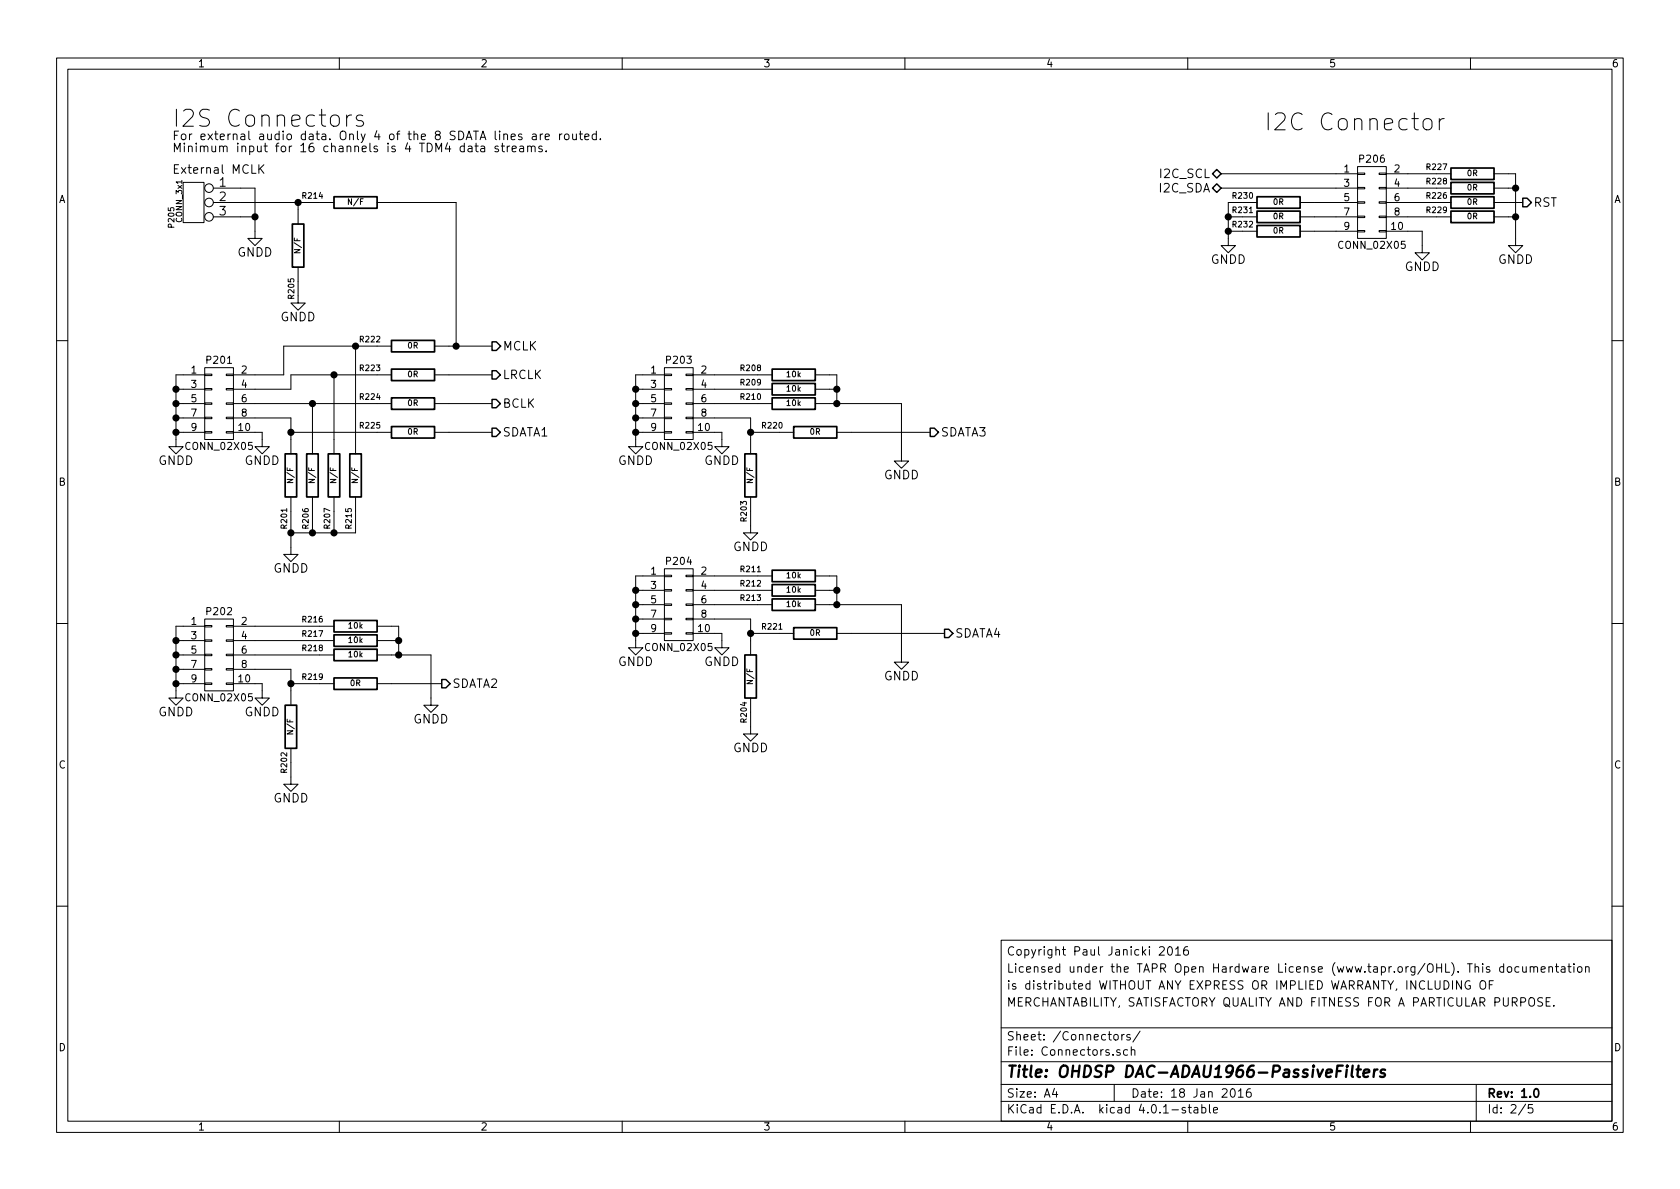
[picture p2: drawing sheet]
EESchema Schematic File Version 2
LIBS:power
LIBS:MyKiCadLibs-Lib
LIBS:DAC-ADAU1966-PassiveFilters-cache
EELAYER 25 0
EELAYER END
$Descr A4 11693 8268
encoding utf-8
Sheet 2 5
Title "OHDSP DAC-ADAU1966-PassiveFilters"
Date "18 Jan 2016"
Rev "1.0"
Comp ""
Comment1 "MERCHANTABILITY, SATISFACTORY QUALITY AND FITNESS FOR A PARTICULAR PURPOSE."
Comment2 "is distributed WITHOUT ANY EXPRESS OR IMPLIED WARRANTY, INCLUDING OF "
Comment3 "Licensed under the TAPR Open Hardware License (www.tapr.org/OHL). This documentation"
Comment4 "Copyright Paul Janicki 2016"
$EndDescr
Text HLabel 8500 1200 0    60   BiDi ~ 0
I2C_SCL
Text HLabel 8500 1300 0    60   BiDi ~ 0
I2C_SDA
$Comp
L R R201
U 1 1
P 2025 3300
F 0 "R201" V 2075 3600 40  0000 C CNN
F 1 "N/F" V 2032 3301 40  0000 C CNN
F 2 "MyKiCadLibs-Footprints:SMD-0805" V 1955 3300 30  0001 C CNN
F 3 "~" H 2025 3300 30  0000 C CNN
	1    2025 3300
	-1   0    0    1   
$EndComp
$Comp
L R R206
U 1 1
P 2175 3300
F 0 "R206" V 2225 3600 40  0000 C CNN
F 1 "N/F" V 2182 3301 40  0000 C CNN
F 2 "MyKiCadLibs-Footprints:SMD-0805" V 2105 3300 30  0001 C CNN
F 3 "~" H 2175 3300 30  0000 C CNN
	1    2175 3300
	-1   0    0    1   
$EndComp
$Comp
L R R207
U 1 1
P 2325 3300
F 0 "R207" V 2375 3600 40  0000 C CNN
F 1 "N/F" V 2332 3301 40  0000 C CNN
F 2 "MyKiCadLibs-Footprints:SMD-0805" V 2255 3300 30  0001 C CNN
F 3 "~" H 2325 3300 30  0000 C CNN
	1    2325 3300
	-1   0    0    1   
$EndComp
$Comp
L R R223
U 1 1
P 2875 2600
F 0 "R223" V 2925 2900 40  0000 C CNN
F 1 "0R" V 2882 2601 40  0000 C CNN
F 2 "MyKiCadLibs-Footprints:SMD-0805" V 2805 2600 30  0001 C CNN
F 3 "~" H 2875 2600 30  0000 C CNN
	1    2875 2600
	0    -1   -1   0   
$EndComp
$Comp
L R R224
U 1 1
P 2875 2800
F 0 "R224" V 2925 3100 40  0000 C CNN
F 1 "0R" V 2882 2801 40  0000 C CNN
F 2 "MyKiCadLibs-Footprints:SMD-0805" V 2805 2800 30  0001 C CNN
F 3 "~" H 2875 2800 30  0000 C CNN
	1    2875 2800
	0    -1   -1   0   
$EndComp
$Comp
L R R225
U 1 1
P 2875 3000
F 0 "R225" V 2925 3300 40  0000 C CNN
F 1 "0R" V 2882 3001 40  0000 C CNN
F 2 "MyKiCadLibs-Footprints:SMD-0805" V 2805 3000 30  0001 C CNN
F 3 "~" H 2875 3000 30  0000 C CNN
	1    2875 3000
	0    -1   -1   0   
$EndComp
$Comp
L GNDD #PWR02
U 1 1
P 2025 3800
F 0 "#PWR02" H 2025 3550 60  0001 C CNN
F 1 "GNDD" H 2025 3650 60  0000 C CNN
F 2 "" H 2025 3800 60  0000 C CNN
F 3 "" H 2025 3800 60  0000 C CNN
	1    2025 3800
	1    0    0    -1  
$EndComp
$Comp
L CONN_02X05 P201
U 1 1
P 1525 2800
F 0 "P201" H 1525 3100 50  0000 C CNN
F 1 "CONN_02X05" H 1525 2500 50  0000 C CNN
F 2 "MyKiCadLibs-Footprints:CONN_DIL_2X5_BOX" H 1525 1600 60  0001 C CNN
F 3 "" H 1525 1600 60  0000 C CNN
	1    1525 2800
	1    0    0    -1  
$EndComp
$Comp
L GNDD #PWR03
U 1 1
P 1825 3050
F 0 "#PWR03" H 1825 2800 60  0001 C CNN
F 1 "GNDD" H 1825 2900 60  0000 C CNN
F 2 "" H 1825 3050 60  0000 C CNN
F 3 "" H 1825 3050 60  0000 C CNN
	1    1825 3050
	-1   0    0    -1  
$EndComp
Text Notes 11850 10525 0    59   ~ 0
Copyright Paul Janicki 2015\nLicensed under the TAPR Open Hardware License (www.tapr.org/OHL).\nThis documentation is distributed\nWITHOUT ANY EXPRESS OR IMPLIED WARRANTY, INCLUDING OF\nMERCHANTABILITY, SATISFACTORY QUALITY AND FITNESS FOR A\nPARTICULAR PURPOSE.\n
$Comp
L GNDD #PWR04
U 1 1
P 1225 3050
F 0 "#PWR04" H 1225 2800 60  0001 C CNN
F 1 "GNDD" H 1225 2900 60  0000 C CNN
F 2 "" H 1225 3050 60  0000 C CNN
F 3 "" H 1225 3050 60  0000 C CNN
	1    1225 3050
	-1   0    0    -1  
$EndComp
$Comp
L R R226
U 1 1
P 10250 1400
F 0 "R226" V 10300 1650 40  0000 C CNN
F 1 "0R" V 10257 1401 40  0000 C CNN
F 2 "MyKiCadLibs-Footprints:SMD-0805" V 10180 1400 30  0001 C CNN
F 3 "~" H 10250 1400 30  0000 C CNN
	1    10250 1400
	0    -1   -1   0   
$EndComp
Text HLabel 10600 1400 2    60   Output ~ 0
RST
$Comp
L R R222
U 1 1
P 2875 2400
F 0 "R222" V 2925 2700 40  0000 C CNN
F 1 "0R" V 2882 2401 40  0000 C CNN
F 2 "MyKiCadLibs-Footprints:SMD-0805" V 2805 2400 30  0001 C CNN
F 3 "~" H 2875 2400 30  0000 C CNN
	1    2875 2400
	0    -1   -1   0   
$EndComp
Text HLabel 3425 2400 2    60   Output ~ 0
MCLK
$Comp
L GNDD #PWR05
U 1 1
P 9900 1700
F 0 "#PWR05" H 9900 1450 60  0001 C CNN
F 1 "GNDD" H 9900 1550 60  0000 C CNN
F 2 "" H 9900 1700 60  0000 C CNN
F 3 "" H 9900 1700 60  0000 C CNN
	1    9900 1700
	1    0    0    -1  
$EndComp
Text Notes 8800 900  0    118  ~ 0
I2C Connector
$Comp
L R R202
U 1 1
P 2025 5050
F 0 "R202" V 2075 5300 40  0000 C CNN
F 1 "N/F" V 2032 5051 40  0000 C CNN
F 2 "MyKiCadLibs-Footprints:SMD-0805" V 1955 5050 30  0001 C CNN
F 3 "~" H 2025 5050 30  0000 C CNN
	1    2025 5050
	-1   0    0    1   
$EndComp
$Comp
L R R219
U 1 1
P 2475 4750
F 0 "R219" V 2525 5050 40  0000 C CNN
F 1 "0R" V 2482 4751 40  0000 C CNN
F 2 "MyKiCadLibs-Footprints:SMD-0805" V 2405 4750 30  0001 C CNN
F 3 "~" H 2475 4750 30  0000 C CNN
	1    2475 4750
	0    -1   -1   0   
$EndComp
$Comp
L GNDD #PWR06
U 1 1
P 2025 5400
F 0 "#PWR06" H 2025 5150 60  0001 C CNN
F 1 "GNDD" H 2025 5250 60  0000 C CNN
F 2 "" H 2025 5400 60  0000 C CNN
F 3 "" H 2025 5400 60  0000 C CNN
	1    2025 5400
	1    0    0    -1  
$EndComp
$Comp
L CONN_02X05 P202
U 1 1
P 1525 4550
F 0 "P202" H 1525 4850 50  0000 C CNN
F 1 "CONN_02X05" H 1525 4250 50  0000 C CNN
F 2 "MyKiCadLibs-Footprints:CONN_DIL_2X5_BOX" H 1525 3350 60  0001 C CNN
F 3 "" H 1525 3350 60  0000 C CNN
	1    1525 4550
	1    0    0    -1  
$EndComp
$Comp
L GNDD #PWR07
U 1 1
P 1825 4800
F 0 "#PWR07" H 1825 4550 60  0001 C CNN
F 1 "GNDD" H 1825 4650 60  0000 C CNN
F 2 "" H 1825 4800 60  0000 C CNN
F 3 "" H 1825 4800 60  0000 C CNN
	1    1825 4800
	-1   0    0    -1  
$EndComp
$Comp
L GNDD #PWR08
U 1 1
P 1225 4800
F 0 "#PWR08" H 1225 4550 60  0001 C CNN
F 1 "GNDD" H 1225 4650 60  0000 C CNN
F 2 "" H 1225 4800 60  0000 C CNN
F 3 "" H 1225 4800 60  0000 C CNN
	1    1225 4800
	-1   0    0    -1  
$EndComp
$Comp
L R R203
U 1 1
P 5225 3300
F 0 "R203" V 5275 3550 40  0000 C CNN
F 1 "N/F" V 5232 3301 40  0000 C CNN
F 2 "MyKiCadLibs-Footprints:SMD-0805" V 5155 3300 30  0001 C CNN
F 3 "~" H 5225 3300 30  0000 C CNN
	1    5225 3300
	-1   0    0    1   
$EndComp
$Comp
L R R220
U 1 1
P 5675 3000
F 0 "R220" V 5725 3300 40  0000 C CNN
F 1 "0R" V 5682 3001 40  0000 C CNN
F 2 "MyKiCadLibs-Footprints:SMD-0805" V 5605 3000 30  0001 C CNN
F 3 "~" H 5675 3000 30  0000 C CNN
	1    5675 3000
	0    -1   -1   0   
$EndComp
$Comp
L GNDD #PWR09
U 1 1
P 5225 3650
F 0 "#PWR09" H 5225 3400 60  0001 C CNN
F 1 "GNDD" H 5225 3500 60  0000 C CNN
F 2 "" H 5225 3650 60  0000 C CNN
F 3 "" H 5225 3650 60  0000 C CNN
	1    5225 3650
	1    0    0    -1  
$EndComp
$Comp
L CONN_02X05 P203
U 1 1
P 4725 2800
F 0 "P203" H 4725 3100 50  0000 C CNN
F 1 "CONN_02X05" H 4725 2500 50  0000 C CNN
F 2 "MyKiCadLibs-Footprints:CONN_DIL_2X5_BOX" H 4725 1600 60  0001 C CNN
F 3 "" H 4725 1600 60  0000 C CNN
	1    4725 2800
	1    0    0    -1  
$EndComp
$Comp
L GNDD #PWR010
U 1 1
P 5025 3050
F 0 "#PWR010" H 5025 2800 60  0001 C CNN
F 1 "GNDD" H 5025 2900 60  0000 C CNN
F 2 "" H 5025 3050 60  0000 C CNN
F 3 "" H 5025 3050 60  0000 C CNN
	1    5025 3050
	-1   0    0    -1  
$EndComp
$Comp
L GNDD #PWR011
U 1 1
P 4425 3050
F 0 "#PWR011" H 4425 2800 60  0001 C CNN
F 1 "GNDD" H 4425 2900 60  0000 C CNN
F 2 "" H 4425 3050 60  0000 C CNN
F 3 "" H 4425 3050 60  0000 C CNN
	1    4425 3050
	-1   0    0    -1  
$EndComp
$Comp
L R R204
U 1 1
P 5225 4700
F 0 "R204" V 5275 4950 40  0000 C CNN
F 1 "N/F" V 5232 4701 40  0000 C CNN
F 2 "MyKiCadLibs-Footprints:SMD-0805" V 5155 4700 30  0001 C CNN
F 3 "~" H 5225 4700 30  0000 C CNN
	1    5225 4700
	-1   0    0    1   
$EndComp
$Comp
L R R221
U 1 1
P 5675 4400
F 0 "R221" V 5725 4700 40  0000 C CNN
F 1 "0R" V 5682 4401 40  0000 C CNN
F 2 "MyKiCadLibs-Footprints:SMD-0805" V 5605 4400 30  0001 C CNN
F 3 "~" H 5675 4400 30  0000 C CNN
	1    5675 4400
	0    -1   -1   0   
$EndComp
$Comp
L GNDD #PWR012
U 1 1
P 5225 5050
F 0 "#PWR012" H 5225 4800 60  0001 C CNN
F 1 "GNDD" H 5225 4900 60  0000 C CNN
F 2 "" H 5225 5050 60  0000 C CNN
F 3 "" H 5225 5050 60  0000 C CNN
	1    5225 5050
	1    0    0    -1  
$EndComp
$Comp
L CONN_02X05 P204
U 1 1
P 4725 4200
F 0 "P204" H 4725 4500 50  0000 C CNN
F 1 "CONN_02X05" H 4725 3900 50  0000 C CNN
F 2 "MyKiCadLibs-Footprints:CONN_DIL_2X5_BOX" H 4725 3000 60  0001 C CNN
F 3 "" H 4725 3000 60  0000 C CNN
	1    4725 4200
	1    0    0    -1  
$EndComp
$Comp
L GNDD #PWR013
U 1 1
P 5025 4450
F 0 "#PWR013" H 5025 4200 60  0001 C CNN
F 1 "GNDD" H 5025 4300 60  0000 C CNN
F 2 "" H 5025 4450 60  0000 C CNN
F 3 "" H 5025 4450 60  0000 C CNN
	1    5025 4450
	-1   0    0    -1  
$EndComp
$Comp
L GNDD #PWR014
U 1 1
P 4425 4450
F 0 "#PWR014" H 4425 4200 60  0001 C CNN
F 1 "GNDD" H 4425 4300 60  0000 C CNN
F 2 "" H 4425 4450 60  0000 C CNN
F 3 "" H 4425 4450 60  0000 C CNN
	1    4425 4450
	-1   0    0    -1  
$EndComp
Text HLabel 3425 2600 2    59   Output ~ 0
LRCLK
Text HLabel 3425 2800 2    59   Output ~ 0
BCLK
Text HLabel 3425 3000 2    59   Output ~ 0
SDATA1
Text HLabel 3075 4750 2    59   Output ~ 0
SDATA2
Text HLabel 6475 3000 2    59   Output ~ 0
SDATA3
Text HLabel 6575 4400 2    59   Output ~ 0
SDATA4
$Comp
L CONN_02X05 P206
U 1 1
P 9550 1400
F 0 "P206" H 9550 1700 50  0000 C CNN
F 1 "CONN_02X05" H 9550 1100 50  0000 C CNN
F 2 "MyKiCadLibs-Footprints:CONN_DIL_2X5_BOX" H 9550 200 60  0001 C CNN
F 3 "" H 9550 200 60  0000 C CNN
	1    9550 1400
	1    0    0    -1  
$EndComp
$Comp
L GNDD #PWR015
U 1 1
P 10550 1650
F 0 "#PWR015" H 10550 1400 60  0001 C CNN
F 1 "GNDD" H 10550 1500 60  0000 C CNN
F 2 "" H 10550 1650 60  0000 C CNN
F 3 "" H 10550 1650 60  0000 C CNN
	1    10550 1650
	1    0    0    -1  
$EndComp
$Comp
L R R218
U 1 1
P 2475 4550
F 0 "R218" V 2525 4850 40  0000 C CNN
F 1 "10k" V 2482 4551 40  0000 C CNN
F 2 "MyKiCadLibs-Footprints:SMD-0805" V 2405 4550 30  0001 C CNN
F 3 "~" H 2475 4550 30  0000 C CNN
	1    2475 4550
	0    -1   -1   0   
$EndComp
$Comp
L R R217
U 1 1
P 2475 4450
F 0 "R217" V 2525 4750 40  0000 C CNN
F 1 "10k" V 2482 4451 40  0000 C CNN
F 2 "MyKiCadLibs-Footprints:SMD-0805" V 2405 4450 30  0001 C CNN
F 3 "~" H 2475 4450 30  0000 C CNN
	1    2475 4450
	0    -1   -1   0   
$EndComp
$Comp
L R R216
U 1 1
P 2475 4350
F 0 "R216" V 2525 4650 40  0000 C CNN
F 1 "10k" V 2482 4351 40  0000 C CNN
F 2 "MyKiCadLibs-Footprints:SMD-0805" V 2405 4350 30  0001 C CNN
F 3 "~" H 2475 4350 30  0000 C CNN
	1    2475 4350
	0    -1   -1   0   
$EndComp
$Comp
L GNDD #PWR016
U 1 1
P 3000 4850
F 0 "#PWR016" H 3000 4600 60  0001 C CNN
F 1 "GNDD" H 3000 4700 60  0000 C CNN
F 2 "" H 3000 4850 60  0000 C CNN
F 3 "" H 3000 4850 60  0000 C CNN
	1    3000 4850
	-1   0    0    -1  
$EndComp
$Comp
L R R215
U 1 1
P 2475 3300
F 0 "R215" V 2525 3600 40  0000 C CNN
F 1 "N/F" V 2482 3301 40  0000 C CNN
F 2 "MyKiCadLibs-Footprints:SMD-0805" V 2405 3300 30  0001 C CNN
F 3 "~" H 2475 3300 30  0000 C CNN
	1    2475 3300
	-1   0    0    1   
$EndComp
Wire Wire Line
	2325 2600 2325 3050
Wire Wire Line
	1775 2600 1975 2600
Wire Wire Line
	1825 3000 1775 3000
Wire Wire Line
	2025 3000 2625 3000
Wire Wire Line
	2025 2900 2025 3050
Wire Wire Line
	1775 2900 2025 2900
Wire Wire Line
	1775 2800 2625 2800
Wire Wire Line
	2025 2600 2625 2600
Wire Wire Line
	2025 2700 2025 2600
Wire Wire Line
	1775 2700 2025 2700
Wire Wire Line
	3125 2600 3425 2600
Wire Wire Line
	3125 2800 3425 2800
Wire Wire Line
	2175 3050 2175 2800
Wire Wire Line
	3125 3000 3425 3000
Wire Wire Line
	2025 3550 2025 3800
Connection ~ 2175 3700
Wire Wire Line
	2325 3700 2325 3550
Connection ~ 2025 3700
Wire Wire Line
	2025 3700 2475 3700
Wire Wire Line
	2175 3550 2175 3700
Wire Wire Line
	8500 1300 9300 1300
Wire Wire Line
	1225 2600 1225 3050
Wire Wire Line
	1225 3000 1275 3000
Wire Wire Line
	1225 2900 1275 2900
Connection ~ 1225 3000
Wire Wire Line
	1225 2800 1275 2800
Connection ~ 1225 2900
Wire Wire Line
	1225 2700 1275 2700
Connection ~ 1225 2800
Wire Wire Line
	1225 2600 1275 2600
Connection ~ 1225 2700
Wire Wire Line
	10600 1400 10500 1400
Wire Wire Line
	1975 2600 1975 2400
Wire Wire Line
	1975 2400 2625 2400
Wire Wire Line
	1825 3000 1825 3050
Wire Wire Line
	3125 2400 3425 2400
Wire Wire Line
	9900 1600 9900 1700
Wire Wire Line
	9800 1600 9900 1600
Wire Wire Line
	10000 1400 9800 1400
Wire Wire Line
	1825 4750 1775 4750
Wire Wire Line
	2025 4750 2225 4750
Wire Wire Line
	2025 4650 2025 4800
Wire Wire Line
	1775 4650 2025 4650
Wire Wire Line
	2725 4750 3075 4750
Wire Wire Line
	2025 5300 2025 5400
Wire Wire Line
	1225 4350 1225 4800
Wire Wire Line
	1225 4750 1275 4750
Wire Wire Line
	1225 4650 1275 4650
Connection ~ 1225 4750
Wire Wire Line
	1225 4550 1275 4550
Connection ~ 1225 4650
Wire Wire Line
	1225 4450 1275 4450
Connection ~ 1225 4550
Wire Wire Line
	1225 4350 1275 4350
Connection ~ 1225 4450
Wire Wire Line
	1825 4750 1825 4800
Wire Wire Line
	5025 3000 4975 3000
Wire Wire Line
	5225 3000 5425 3000
Wire Wire Line
	5225 2900 5225 3050
Wire Wire Line
	4975 2900 5225 2900
Wire Wire Line
	5925 3000 6475 3000
Wire Wire Line
	5225 3550 5225 3650
Wire Wire Line
	4425 2600 4425 3050
Wire Wire Line
	4425 3000 4475 3000
Wire Wire Line
	4425 2900 4475 2900
Connection ~ 4425 3000
Wire Wire Line
	4425 2800 4475 2800
Connection ~ 4425 2900
Wire Wire Line
	4425 2700 4475 2700
Connection ~ 4425 2800
Wire Wire Line
	4425 2600 4475 2600
Connection ~ 4425 2700
Wire Wire Line
	5025 3000 5025 3050
Wire Wire Line
	5025 4400 4975 4400
Wire Wire Line
	5225 4400 5425 4400
Wire Wire Line
	5225 4300 5225 4450
Wire Wire Line
	4975 4300 5225 4300
Wire Wire Line
	5925 4400 6575 4400
Wire Wire Line
	5225 4950 5225 5050
Wire Wire Line
	4425 4000 4425 4450
Wire Wire Line
	4425 4400 4475 4400
Wire Wire Line
	4425 4300 4475 4300
Connection ~ 4425 4400
Wire Wire Line
	4425 4200 4475 4200
Connection ~ 4425 4300
Wire Wire Line
	4425 4100 4475 4100
Connection ~ 4425 4200
Wire Wire Line
	4425 4000 4475 4000
Connection ~ 4425 4100
Wire Wire Line
	5025 4400 5025 4450
Wire Wire Line
	1775 4450 2225 4450
Wire Wire Line
	1775 4350 2225 4350
Wire Wire Line
	2225 4550 1775 4550
Wire Wire Line
	3000 4550 3000 4850
Wire Wire Line
	2725 4550 3000 4550
Wire Wire Line
	2725 4450 2775 4450
Wire Wire Line
	2775 4350 2775 4550
Connection ~ 2775 4550
Wire Wire Line
	2725 4350 2775 4350
Connection ~ 2775 4450
Wire Wire Line
	2475 3700 2475 3550
Connection ~ 2325 3700
Wire Wire Line
	2475 3050 2475 2400
$Comp
L R R210
U 1 1
P 5525 2800
F 0 "R210" V 5575 3100 40  0000 C CNN
F 1 "10k" V 5532 2801 40  0000 C CNN
F 2 "MyKiCadLibs-Footprints:SMD-0805" V 5455 2800 30  0001 C CNN
F 3 "~" H 5525 2800 30  0000 C CNN
	1    5525 2800
	0    -1   -1   0   
$EndComp
$Comp
L R R209
U 1 1
P 5525 2700
F 0 "R209" V 5575 3000 40  0000 C CNN
F 1 "10k" V 5532 2701 40  0000 C CNN
F 2 "MyKiCadLibs-Footprints:SMD-0805" V 5455 2700 30  0001 C CNN
F 3 "~" H 5525 2700 30  0000 C CNN
	1    5525 2700
	0    -1   -1   0   
$EndComp
$Comp
L R R208
U 1 1
P 5525 2600
F 0 "R208" V 5575 2900 40  0000 C CNN
F 1 "10k" V 5532 2601 40  0000 C CNN
F 2 "MyKiCadLibs-Footprints:SMD-0805" V 5455 2600 30  0001 C CNN
F 3 "~" H 5525 2600 30  0000 C CNN
	1    5525 2600
	0    -1   -1   0   
$EndComp
$Comp
L GNDD #PWR017
U 1 1
P 6275 3150
F 0 "#PWR017" H 6275 2900 60  0001 C CNN
F 1 "GNDD" H 6275 3000 60  0000 C CNN
F 2 "" H 6275 3150 60  0000 C CNN
F 3 "" H 6275 3150 60  0000 C CNN
	1    6275 3150
	1    0    0    -1  
$EndComp
Wire Wire Line
	6275 2800 6275 3150
Wire Wire Line
	5775 2800 6275 2800
Wire Wire Line
	5775 2700 5825 2700
Wire Wire Line
	5825 2600 5825 2800
Connection ~ 5825 2800
Wire Wire Line
	5775 2600 5825 2600
Connection ~ 5825 2700
Wire Wire Line
	5275 2600 4975 2600
Wire Wire Line
	4975 2700 5275 2700
Wire Wire Line
	4975 2800 5275 2800
$Comp
L R R213
U 1 1
P 5525 4200
F 0 "R213" V 5575 4500 40  0000 C CNN
F 1 "10k" V 5532 4201 40  0000 C CNN
F 2 "MyKiCadLibs-Footprints:SMD-0805" V 5455 4200 30  0001 C CNN
F 3 "~" H 5525 4200 30  0000 C CNN
	1    5525 4200
	0    -1   -1   0   
$EndComp
$Comp
L R R212
U 1 1
P 5525 4100
F 0 "R212" V 5575 4400 40  0000 C CNN
F 1 "10k" V 5532 4101 40  0000 C CNN
F 2 "MyKiCadLibs-Footprints:SMD-0805" V 5455 4100 30  0001 C CNN
F 3 "~" H 5525 4100 30  0000 C CNN
	1    5525 4100
	0    -1   -1   0   
$EndComp
$Comp
L R R211
U 1 1
P 5525 4000
F 0 "R211" V 5575 4300 40  0000 C CNN
F 1 "10k" V 5532 4001 40  0000 C CNN
F 2 "MyKiCadLibs-Footprints:SMD-0805" V 5455 4000 30  0001 C CNN
F 3 "~" H 5525 4000 30  0000 C CNN
	1    5525 4000
	0    -1   -1   0   
$EndComp
Wire Wire Line
	5775 4200 6275 4200
Wire Wire Line
	5775 4100 5825 4100
Wire Wire Line
	5825 4000 5825 4200
Connection ~ 5825 4200
Wire Wire Line
	5775 4000 5825 4000
Connection ~ 5825 4100
Wire Wire Line
	5275 4000 4975 4000
Wire Wire Line
	4975 4100 5275 4100
Wire Wire Line
	4975 4200 5275 4200
$Comp
L GNDD #PWR018
U 1 1
P 6275 4550
F 0 "#PWR018" H 6275 4300 60  0001 C CNN
F 1 "GNDD" H 6275 4400 60  0000 C CNN
F 2 "" H 6275 4550 60  0000 C CNN
F 3 "" H 6275 4550 60  0000 C CNN
	1    6275 4550
	1    0    0    -1  
$EndComp
Wire Wire Line
	6275 4200 6275 4550
$Comp
L GNDD #PWR019
U 1 1
P 1775 1600
F 0 "#PWR019" H 1775 1350 60  0001 C CNN
F 1 "GNDD" H 1775 1450 60  0000 C CNN
F 2 "" H 1775 1600 60  0000 C CNN
F 3 "" H 1775 1600 60  0000 C CNN
	1    1775 1600
	-1   0    0    -1  
$EndComp
Wire Wire Line
	1775 1300 1775 1600
$Comp
L R R214
U 1 1
P 2475 1400
F 0 "R214" V 2525 1700 40  0000 C CNN
F 1 "N/F" V 2482 1401 40  0000 C CNN
F 2 "MyKiCadLibs-Footprints:SMD-0805" V 2405 1400 30  0001 C CNN
F 3 "~" H 2475 1400 30  0000 C CNN
	1    2475 1400
	0    -1   -1   0   
$EndComp
Wire Wire Line
	1675 1400 2225 1400
Wire Wire Line
	2725 1400 3175 1400
Wire Wire Line
	3175 1400 3175 2400
Connection ~ 3175 2400
$Comp
L CONN_3x1 P205
U 1 1
P 1675 1300
F 0 "P205" V 2160 1095 40  0000 C CNN
F 1 "CONN_3x1" V 2105 1210 40  0000 C CNN
F 2 "MyKiCadLibs-Footprints:CONN_SIL_3" H 2015 1190 60  0001 C CNN
F 3 "" H 2015 1190 60  0000 C CNN
	1    1675 1300
	-1   0    0    -1  
$EndComp
Wire Wire Line
	1775 1500 1675 1500
Wire Wire Line
	1675 1300 1775 1300
Connection ~ 1775 1500
$Comp
L R R205
U 1 1
P 2075 1700
F 0 "R205" V 2125 2000 40  0000 C CNN
F 1 "N/F" V 2082 1701 40  0000 C CNN
F 2 "MyKiCadLibs-Footprints:SMD-0805" V 2005 1700 30  0001 C CNN
F 3 "~" H 2075 1700 30  0000 C CNN
	1    2075 1700
	-1   0    0    1   
$EndComp
Wire Wire Line
	2075 1450 2075 1400
Connection ~ 2075 1400
$Comp
L GNDD #PWR020
U 1 1
P 2075 2050
F 0 "#PWR020" H 2075 1800 60  0001 C CNN
F 1 "GNDD" H 2075 1900 60  0000 C CNN
F 2 "" H 2075 2050 60  0000 C CNN
F 3 "" H 2075 2050 60  0000 C CNN
	1    2075 2050
	-1   0    0    -1  
$EndComp
Wire Wire Line
	2075 2050 2075 1950
Connection ~ 2025 3000
Connection ~ 2175 2800
Connection ~ 2325 2600
Connection ~ 2475 2400
Connection ~ 2025 4750
Connection ~ 5225 4400
Connection ~ 5225 3000
Text Notes 1200 875  0    118  ~ 0
I2S Connectors
Text Notes 1200 1200 0    60   ~ 0
External MCLK
Wire Wire Line
	9300 1200 8500 1200
$Comp
L R R228
U 1 1
P 10250 1300
F 0 "R228" V 10300 1550 40  0000 C CNN
F 1 "0R" V 10257 1301 40  0000 C CNN
F 2 "MyKiCadLibs-Footprints:SMD-0805" V 10180 1300 30  0001 C CNN
F 3 "~" H 10250 1300 30  0000 C CNN
	1    10250 1300
	0    -1   -1   0   
$EndComp
$Comp
L R R227
U 1 1
P 10250 1200
F 0 "R227" V 10300 1450 40  0000 C CNN
F 1 "0R" V 10257 1201 40  0000 C CNN
F 2 "MyKiCadLibs-Footprints:SMD-0805" V 10180 1200 30  0001 C CNN
F 3 "~" H 10250 1200 30  0000 C CNN
	1    10250 1200
	0    -1   -1   0   
$EndComp
Wire Wire Line
	10000 1200 9800 1200
Wire Wire Line
	9800 1300 10000 1300
Wire Wire Line
	10500 1200 10550 1200
Wire Wire Line
	10550 1200 10550 1650
Wire Wire Line
	10500 1300 10550 1300
Connection ~ 10550 1300
$Comp
L R R229
U 1 1
P 10250 1500
F 0 "R229" V 10300 1750 40  0000 C CNN
F 1 "0R" V 10257 1501 40  0000 C CNN
F 2 "MyKiCadLibs-Footprints:SMD-0805" V 10180 1500 30  0001 C CNN
F 3 "~" H 10250 1500 30  0000 C CNN
	1    10250 1500
	0    -1   -1   0   
$EndComp
Wire Wire Line
	10000 1500 9800 1500
Wire Wire Line
	10500 1500 10550 1500
Connection ~ 10550 1500
$Comp
L R R230
U 1 1
P 8900 1400
F 0 "R230" V 8950 1650 40  0000 C CNN
F 1 "0R" V 8907 1401 40  0000 C CNN
F 2 "MyKiCadLibs-Footprints:SMD-0805" V 8830 1400 30  0001 C CNN
F 3 "~" H 8900 1400 30  0000 C CNN
	1    8900 1400
	0    -1   -1   0   
$EndComp
$Comp
L R R231
U 1 1
P 8900 1500
F 0 "R231" V 8950 1750 40  0000 C CNN
F 1 "0R" V 8907 1501 40  0000 C CNN
F 2 "MyKiCadLibs-Footprints:SMD-0805" V 8830 1500 30  0001 C CNN
F 3 "~" H 8900 1500 30  0000 C CNN
	1    8900 1500
	0    -1   -1   0   
$EndComp
$Comp
L R R232
U 1 1
P 8900 1600
F 0 "R232" V 8950 1850 40  0000 C CNN
F 1 "0R" V 8907 1601 40  0000 C CNN
F 2 "MyKiCadLibs-Footprints:SMD-0805" V 8830 1600 30  0001 C CNN
F 3 "~" H 8900 1600 30  0000 C CNN
	1    8900 1600
	0    -1   -1   0   
$EndComp
$Comp
L GNDD #PWR021
U 1 1
P 8550 1650
F 0 "#PWR021" H 8550 1400 60  0001 C CNN
F 1 "GNDD" H 8550 1500 60  0000 C CNN
F 2 "" H 8550 1650 60  0000 C CNN
F 3 "" H 8550 1650 60  0000 C CNN
	1    8550 1650
	1    0    0    -1  
$EndComp
Wire Wire Line
	8550 1400 8550 1650
Wire Wire Line
	8550 1600 8650 1600
Wire Wire Line
	8550 1500 8650 1500
Connection ~ 8550 1600
Wire Wire Line
	8550 1400 8650 1400
Connection ~ 8550 1500
Wire Wire Line
	9150 1400 9300 1400
Wire Wire Line
	9300 1500 9150 1500
Wire Wire Line
	9150 1600 9300 1600
Text Notes 1200 1050 0    60   ~ 0
For external audio data. Only 4 of the 8 SDATA lines are routed.\nMinimum input for 16 channels is 4 TDM4 data streams.
$EndSCHEMATC
